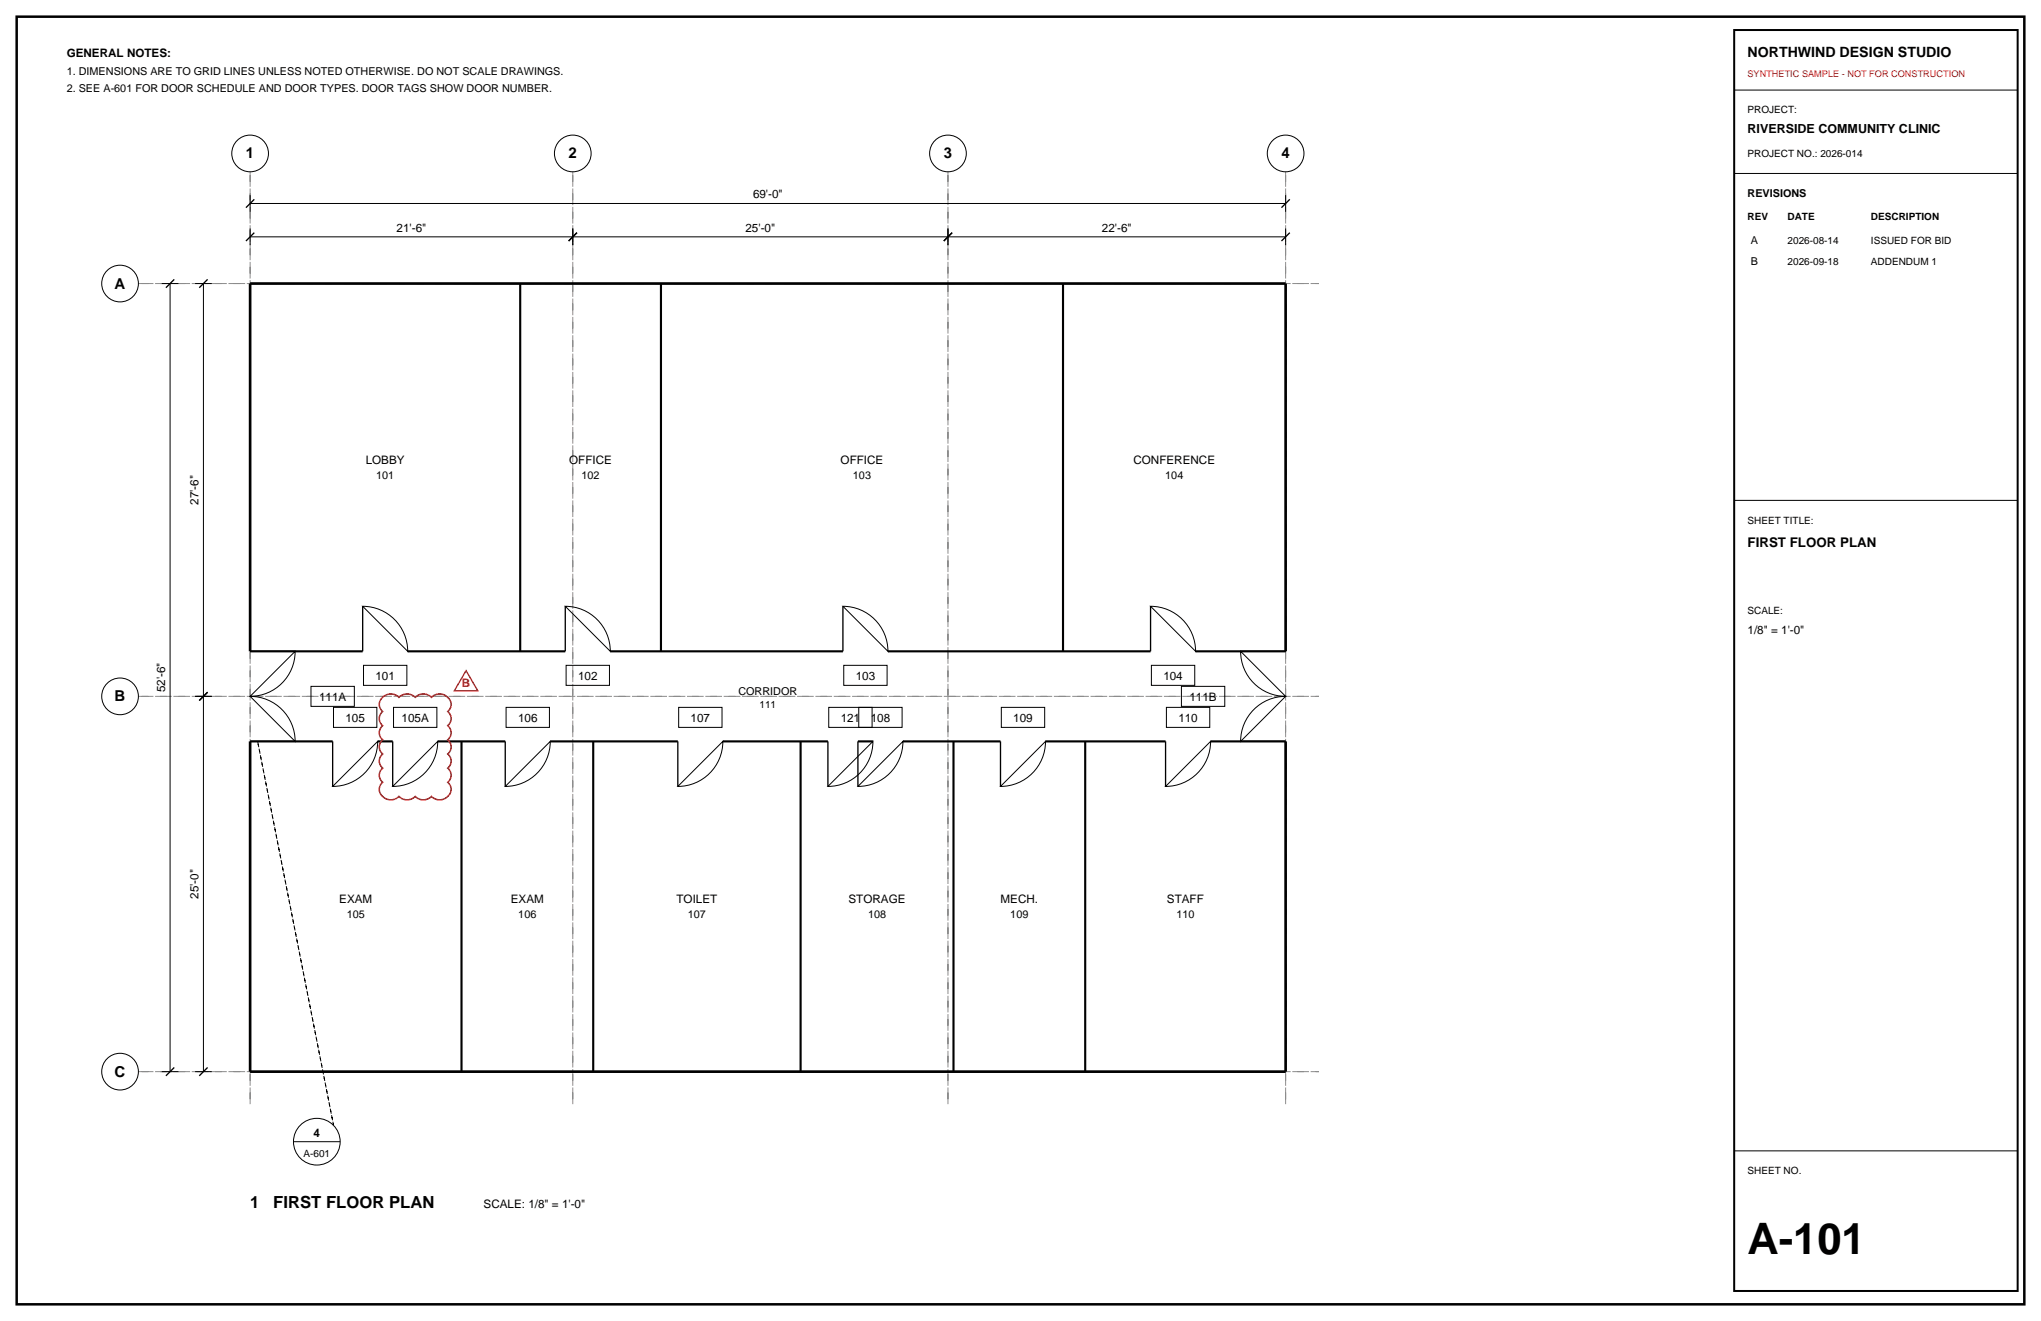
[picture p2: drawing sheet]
<svg xmlns="http://www.w3.org/2000/svg" width="432mm" height="279mm" viewBox="0 0 432 279" stroke-linecap="round" stroke-linejoin="round" font-family="sans-serif">
<path d="M3.5 3.5h424.8v272.4h-424.8z" fill="none" stroke="#000" stroke-width=".53"/>
<path d="M52.9 36.3v197.4zM121.2 36.3v197.4zM200.6 36.3v197.4zM272 36.3v197.4zM29.3 60h249.7zM29.3 147.3h249.7zM29.3 226.7h249.7z" fill="none" stroke="#8c8c8c" stroke-width=".21" stroke-dasharray="2.1 .7 .4 .7" stroke-linecap="butt"/>
<g fill="none" stroke="#000" stroke-width=".21">
<path d="M366.9 19.1h60zM366.9 36.7h60zM34.2 60h3.5zM36 60v166.7zM41.3 60h3.5zM43 60v87.3zM52.9 50.1h68.3zM52.9 48.3v3.6zM52.9 43h219.1zM52.9 41.3v3.5zM121.2 48.3v3.6zM121.2 50.1h79.4z"/>
<path d="M200.6 48.3v3.6zM200.6 50.1h71.4zM272 48.3v3.6zM272 41.3v3.5zM366.9 105.8h60zM76.7 128.2a9.5 9.5 0 0 1 9.6 9.6zM119.6 128.2a9.5 9.5 0 0 1 9.5 9.6zM178.3 128.2a9.5 9.5 0 0 1 9.6 9.6zM243.4 128.2a9.5 9.5 0 0 1 9.5 9.6zM262.5 137.8l9.5 9.5a9.5 9.5 0 0 1-9.5-9.5zM41.3 147.3h3.5zM43 147.3v79.4z"/>
<path d="M52.9 147.3l9.5-9.5a9.5 9.5 0 0 1-9.5 9.5zM52.9 147.3a9.5 9.5 0 0 1 9.5 9.5zM65.8 145.2h9.2v4.2h-9.2zM70.6 149.6h9.1v4.2h-9.1zM76.9 140.7h9.2v4.3h-9.2zM79.9 156.8a9.5 9.5 0 0 1-9.5 9.5zM83.3 149.6h9.1v4.2h-9.1zM92.6 156.8a9.5 9.5 0 0 1-9.5 9.5zM107.1 149.6h9.1v4.2h-9.1zM116.4 156.8a9.5 9.5 0 0 1-9.5 9.5zM119.8 140.7h9.1v4.3h-9.1zM143.6 149.6h9.2v4.2h-9.2z"/>
<path d="M152.9 156.8a9.5 9.5 0 0 1-9.5 9.5zM175.3 149.6h9.2v4.2h-9.2zM178.5 140.7h9.2v4.3h-9.2zM181.7 149.6h9.2v4.2h-9.2zM184.7 156.8a9.5 9.5 0 0 1-9.5 9.5zM191 156.8a9.5 9.5 0 0 1-9.5 9.5zM211.8 149.6h9.2v4.2h-9.2zM221.2 156.8a9.5 9.5 0 0 1-9.5 9.5zM243.6 140.7h9.2v4.3h-9.2zM246.8 149.6h9.1v4.2h-9.1zM249.9 145.2h9.2v4.2h-9.2zM256.1 156.8a9.5 9.5 0 0 1-9.5 9.5z"/>
<path d="M264.9 150.5a9.5 9.5 0 0 1 7.1-3.2l-9.5 9.5a9.5 9.5 0 0 1 2.4-6.3zM34.2 226.7h3.5zM41.3 226.7h3.5zM62.1 241.5h9.9zM366.9 243.4h60z"/>
<circle cx="52.9" cy="32.5" r="3.9"/>
<circle cx="121.2" cy="32.5" r="3.9"/>
<circle cx="200.6" cy="32.5" r="3.9"/>
<circle cx="272" cy="32.5" r="3.9"/>
<circle cx="25.4" cy="60" r="3.9"/>
<circle cx="25.4" cy="147.3" r="3.9"/>
<circle cx="25.4" cy="226.7" r="3.9"/>
<circle cx="67" cy="241.5" r="4.9"/>
</g>
<g fill="none" stroke="#000" stroke-width=".28">
<path d="M52 51l1.8-1.8zM52 43.9l1.8-1.7zM120.3 51l1.8-1.8zM199.7 51l1.7-1.8zM271.1 51l1.8-1.8zM272.9 42.2l-1.8 1.7zM35.1 60.9l1.8-1.8zM42.2 60.9l1.7-1.8zM52.9 137.8h9.5zM76.7 128.2v9.6zM119.6 128.2v9.6zM178.3 128.2v9.6z"/>
<path d="M243.4 128.2v9.6zM262.5 137.8h9.5zM42.2 148.2l1.7-1.8zM52.9 156.8h9.5zM70.4 156.8v9.5zM83.1 156.8v9.5zM106.9 156.8v9.5zM143.4 156.8v9.5zM175.2 156.8v9.5zM181.5 156.8v9.5zM211.7 156.8v9.5zM246.6 156.8v9.5z"/>
<path d="M262.5 156.8h9.5zM35.1 227.5l1.8-1.7zM42.2 227.5l1.7-1.7z"/>
</g>
<path d="M52.9 60h219.1zM52.9 60v77.8zM272 60v77.8zM52.9 156.8v69.9zM272 156.8v69.9zM52.9 226.7h219.1z" fill="none" stroke="#000" stroke-width=".56"/>
<g fill="none" stroke="#000" stroke-width=".45">
<path d="M110.1 60v77.8zM139.8 60v77.8zM224.9 60v77.8zM52.9 137.8h23.8zM86.3 137.8h33.3zM129.1 137.8h49.2zM187.9 137.8h55.5zM252.9 137.8h19.1zM52.9 156.8h17.5zM79.9 156.8h3.2zM92.6 156.8h14.3zM97.6 156.8v69.9z"/>
<path d="M116.4 156.8h27zM125.5 156.8v69.9zM152.9 156.8h22.3zM169.4 156.8v69.9zM181.5 156.8h3.2zM191 156.8h20.7zM201.7 156.8v69.9zM221.2 156.8h25.4zM229.6 156.8v69.9zM256.1 156.8h15.9z"/>
</g>
<path d="M54.5 156.8l16.1 81.1z" fill="none" stroke="#000" stroke-width=".21" stroke-dasharray=".7 .7" stroke-linecap="butt"/>
<path d="M366.9 6.4h60v266.6h-60z" fill="none" stroke="#000" stroke-width=".42"/>
<path d="M81 147.5a2.41 2.41 0 0 1 3.4 0 2.41 2.41 0 0 1 3.4 0 2.41 2.41 0 0 1 3.5 0 2.39 2.39 0 0 1 2.8-.5 2.39 2.39 0 0 1 1.3 2.5l-.7 1a1.91 1.91 0 0 1 0 3 1.91 1.91 0 0 1 0 3 1.91 1.91 0 0 1 0 3 1.91 1.91 0 0 1 0 3 1.91 1.91 0 0 1 0 3 2.23 2.23 0 0 1 .3 2.8 2.23 2.23 0 0 1-2.8 .7l-.9-.5a2.41 2.41 0 0 1-3.5 0 2.41 2.41 0 0 1-3.4 0 2.39 2.39 0 0 1-2.8 .4 2.39 2.39 0 0 1-1.3-2.5l.7-.9a1.91 1.91 0 0 1 0-3 1.91 1.91 0 0 1 0-3 1.91 1.91 0 0 1 0-3 1.91 1.91 0 0 1 0-3 1.91 1.91 0 0 1 0-3 1.91 1.91 0 0 1 0-3z" fill="none" stroke="#d90d0d" stroke-width=".32"/>
<path d="M98.6 141.9l2.5 4.2h-5z" fill="none" stroke="#d90d0d" stroke-width=".28"/>
<text font-size="9.2" x="369.7" y="265.3">A-101</text>
<g font-size="3.5">
<text x="52.9" y="255.6">1</text>
<text x="57.8" y="255.6">FIRST FLOOR PLAN</text>
</g>
<g font-size="3.2">
<text x="52" y="33.5">1</text>
<text x="120.3" y="33.5">2</text>
<text x="199.7" y="33.5">3</text>
<text x="271.1" y="33.5">4</text>
<text x="24.3" y="61">A</text>
<text x="24.3" y="148.3">B</text>
<text x="24.3" y="227.7">C</text>
</g>
<text font-size="3" x="369.7" y="12">NORTHWIND DESIGN STUDIO</text>
<text font-size="2.8" x="369.7" y="115.7">FIRST FLOOR PLAN</text>
<text font-size="2.6" x="369.7" y="28.2">RIVERSIDE COMMUNITY CLINIC</text>
<g font-size="2.5">
<text x="14.1" y="12">GENERAL NOTES:</text>
<text x="159.3" y="42">69'-0&quot;</text>
<text x="83.9" y="49">21'-6&quot;</text>
<text x="157.7" y="49">25'-0&quot;</text>
<text x="233.1" y="49">22'-6&quot;</text>
<text x="77.4" y="98.2">LOBBY</text>
<text x="120.4" y="98.2">OFFICE</text>
<text x="177.8" y="98.2">OFFICE</text>
<text x="239.8" y="98.2">CONFERENCE</text>
<text x="42" y="106.8" transform="rotate(-90 42 106.8)">27'-6&quot;</text>
<text x="369.7" y="134.1">1/8&quot; = 1'-0&quot;</text>
<text x="79.4" y="143.7">101</text>
<text x="122.3" y="143.7">102</text>
<text x="181" y="143.7">103</text>
<text x="246.1" y="143.7">104</text>
<text x="34.9" y="146.5" transform="rotate(-90 34.9 146.5)">52'-6&quot;</text>
<text x="67.5" y="148.2">111A</text>
<text x="251.6" y="148.2">111B</text>
<text x="73.1" y="152.6">105</text>
<text x="85" y="152.6">105A</text>
<text x="109.6" y="152.6">106</text>
<text x="146.1" y="152.6">107</text>
<text x="177.9" y="152.6">121</text>
<text x="184.2" y="152.6">108</text>
<text x="214.4" y="152.6">109</text>
<text x="249.3" y="152.6">110</text>
<text x="42" y="190.1" transform="rotate(-90 42 190.1)">25'-0&quot;</text>
<text x="71.8" y="191">EXAM</text>
<text x="108.1" y="191">EXAM</text>
<text x="143.1" y="191">TOILET</text>
<text x="179.5" y="191">STORAGE</text>
<text x="211.7" y="191">MECH.</text>
<text x="246.9" y="191">STAFF</text>
<text x="66.3" y="240.4">4</text>
<text x="102.3" y="255.6">SCALE: 1/8&quot; = 1'-0&quot;</text>
</g>
<text font-size="2.5" fill="#d90d0d" x="97.7" y="145.4">B</text>
<g font-size="2.3">
<text x="14.1" y="15.9">1. DIMENSIONS ARE TO GRID LINES UNLESS NOTED OTHERWISE. DO NOT SCALE DRAWINGS.</text>
<text x="14.1" y="19.4">2. SEE A-601 FOR DOOR SCHEDULE AND DOOR TYPES. DOOR TAGS SHOW DOOR NUMBER.</text>
<text x="369.7" y="41.6">REVISIONS</text>
<text x="370.4" y="51.5">A</text>
<text x="370.4" y="56.1">B</text>
<text x="79.6" y="101.3">101</text>
<text x="123" y="101.3">102</text>
<text x="180.5" y="101.3">103</text>
<text x="246.5" y="101.3">104</text>
<text x="156.2" y="146.9">CORRIDOR</text>
<text x="73.4" y="194.2">105</text>
<text x="109.7" y="194.2">106</text>
<text x="145.5" y="194.2">107</text>
<text x="183.6" y="194.2">108</text>
<text x="213.7" y="194.2">109</text>
<text x="248.9" y="194.2">110</text>
</g>
<g font-size="2.1">
<text x="369.7" y="24">PROJECT:</text>
<text x="369.7" y="33.2">PROJECT NO.: 2026-014</text>
<text x="369.7" y="46.6">REV</text>
<text x="378.2" y="46.6">DATE</text>
<text x="395.8" y="46.6">DESCRIPTION</text>
<text x="378.2" y="51.5">2026-08-14</text>
<text x="395.8" y="51.5">ISSUED FOR BID</text>
<text x="378.2" y="56.1">2026-09-18</text>
<text x="395.8" y="56.1">ADDENDUM 1</text>
<text x="369.7" y="110.8">SHEET TITLE:</text>
<text x="369.7" y="129.8">SCALE:</text>
<text x="160.7" y="149.8">111</text>
<text x="64.2" y="244.7">A-601</text>
<text x="369.7" y="248.4">SHEET NO.</text>
</g>
<text font-size="1.9" fill="#d90d0d" x="369.7" y="16.2">SYNTHETIC SAMPLE - NOT FOR CONSTRUCTION</text>
</svg>
